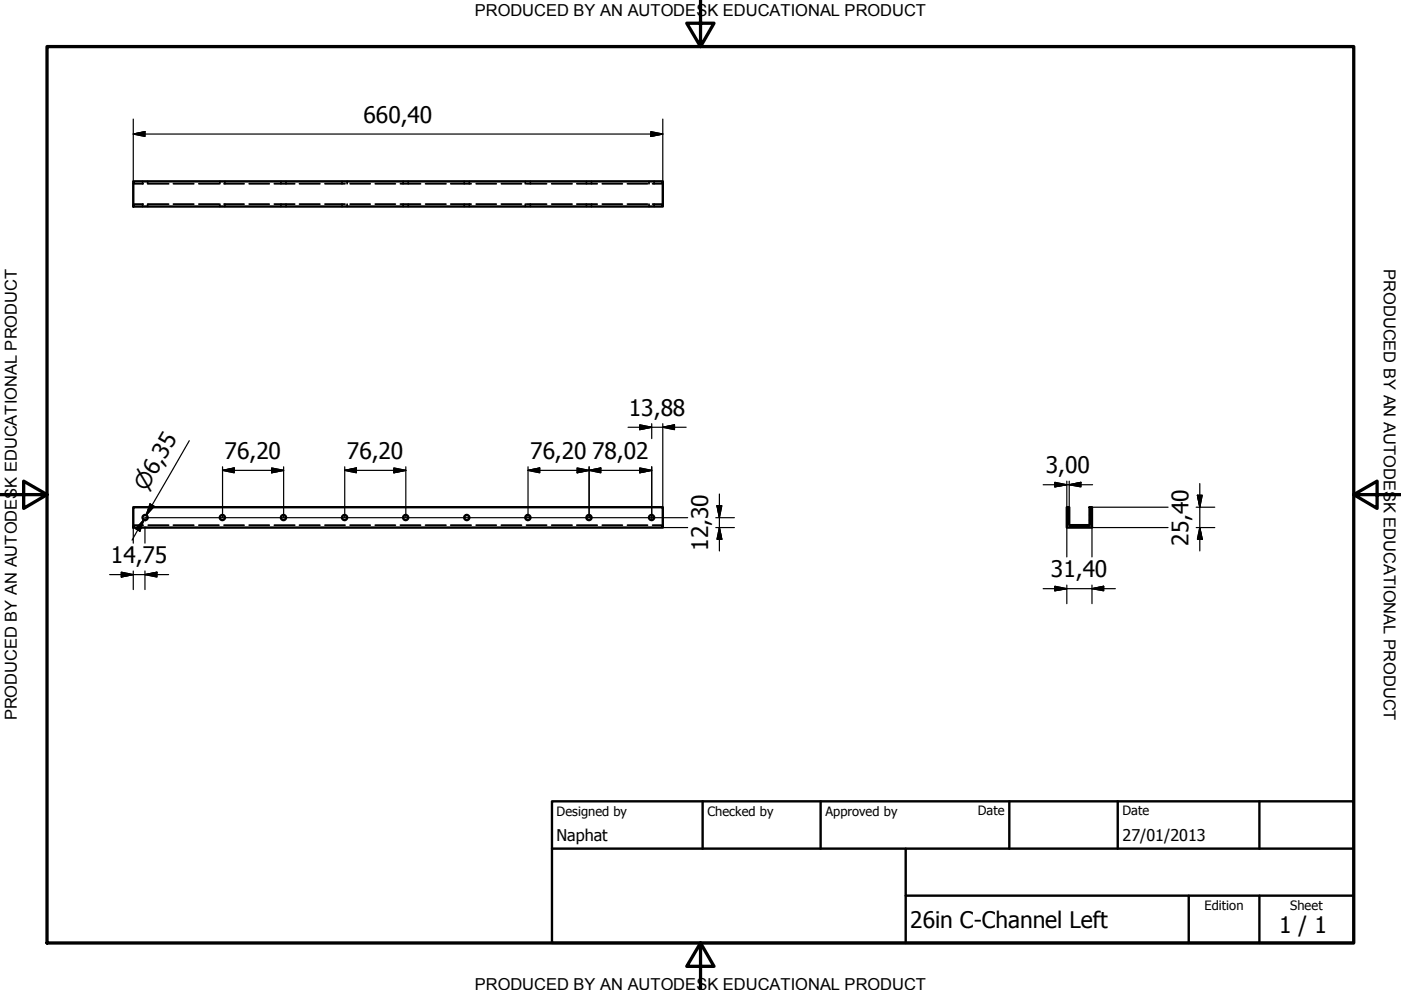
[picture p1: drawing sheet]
<svg xmlns="http://www.w3.org/2000/svg" width="297mm" height="210mm" viewBox="0 0 297 210" stroke-linecap="round" stroke-linejoin="round" font-family="sans-serif">
<!-- layer: Visible (ISO) -->
<g fill="none" stroke="#000" stroke-width=".51">
<path d="M28.3 38.5h112.2v5.3h-112.2zM28.3 107.5h112.2v4.4h-112.2zM226.2 107.5h.5v3.9h4.3v-3.9h.5v4.4h-5.3z"/>
<circle cx="30.8" cy="109.7" r=".54"/>
<circle cx="47.1" cy="109.7" r=".54"/>
<circle cx="60.1" cy="109.7" r=".54"/>
<circle cx="73.1" cy="109.7" r=".54"/>
<circle cx="86" cy="109.7" r=".54"/>
<circle cx="99" cy="109.7" r=".54"/>
<circle cx="111.9" cy="109.7" r=".54"/>
<circle cx="124.9" cy="109.7" r=".54"/>
<circle cx="138.1" cy="109.7" r=".54"/>
</g>
<!-- layer: Hidden (ISO) -->
<g fill="none" stroke="#000" stroke-width=".38">
<path d="M28.3 39h2.1M30.2 38.5v.1M30.2 38.8v.2M31.3 38.5v.1M31.3 38.8v.2M31.4 39h4.4M36.8 39h4.3M42.2 39h4.2M46.6 38.5v.1M46.6 38.8v.2M47.5 39h4.3M47.7 38.5v.1"/>
<path d="M47.7 38.8v.2M52.8 39h4.3M58.2 39h4.3M59.6 38.5v.1M59.6 38.8v.2M60.6 38.5v.1M60.6 38.8v.2M63.5 39h4.3M68.9 39h4.3M72.5 38.5v.1M72.5 38.8v.2M73.6 38.5v.1"/>
<path d="M73.6 38.8v.2M74.2 39h4.3M79.6 39h4.2M84.9 39h4.3M85.5 38.5v.1M85.5 38.8v.2M86.6 38.5v.1M86.6 38.8v.2M90.2 39h4.4M95.6 39h4.3M98.4 38.5v.1M98.4 38.8v.2"/>
<path d="M99.5 38.5v.1M99.5 38.8v.2M101 39h4.2M106.3 39h4.3M111.4 38.5v.1M111.4 38.8v.2M111.6 39h4.3M112.5 38.5v.1M112.5 38.8v.2M117 39h4.3M122.3 39h4.3M124.3 38.5v.1"/>
<path d="M124.3 38.8v.2M125.4 38.5v.1M125.4 38.8v.2M127.7 39h4.3M133 39h4.3M137.6 38.5v.1M137.6 38.8v.2M138.4 39h2.1M138.7 38.5v.1M138.7 38.8v.2M28.3 43.3h2.1M30.2 43.3v.1"/>
<path d="M30.2 43.6v.2M31.3 43.3v.1M31.3 43.6v.2M31.4 43.3h4.4M36.8 43.3h4.3M42.2 43.3h4.2M46.6 43.3v.1M46.6 43.6v.2M47.5 43.3h4.3M47.7 43.3v.1M47.7 43.6v.2M52.8 43.3h4.3"/>
<path d="M58.2 43.3h4.3M59.6 43.3v.1M59.6 43.6v.2M60.6 43.3v.1M60.6 43.6v.2M63.5 43.3h4.3M68.9 43.3h4.3M72.5 43.3v.1M72.5 43.6v.2M73.6 43.3v.1M73.6 43.6v.2M74.2 43.3h4.3"/>
<path d="M79.6 43.3h4.2M84.9 43.3h4.3M85.5 43.3v.1M85.5 43.6v.2M86.6 43.3v.1M86.6 43.6v.2M90.2 43.3h4.4M95.6 43.3h4.3M98.4 43.3v.1M98.4 43.6v.2M99.5 43.3v.1M99.5 43.6v.2"/>
<path d="M101 43.3h4.2M106.3 43.3h4.3M111.4 43.3v.1M111.4 43.6v.2M111.6 43.3h4.3M112.5 43.3v.1M112.5 43.6v.2M117 43.3h4.3M122.3 43.3h4.3M124.3 43.3v.1M124.3 43.6v.2M125.4 43.3v.1"/>
<path d="M125.4 43.6v.2M127.7 43.3h4.3M133 43.3h4.3M137.6 43.3v.1M137.6 43.6v.2M138.4 43.3h2.1M138.7 43.3v.1M138.7 43.6v.2M28.3 111.4h2.1M31.4 111.4h4.4M36.8 111.4h4.3M42.2 111.4h4.2"/>
<path d="M47.5 111.4h4.3M52.8 111.4h4.3M58.2 111.4h4.3M63.5 111.4h4.3M68.9 111.4h4.3M74.2 111.4h4.3M79.6 111.4h4.2M84.9 111.4h4.3M90.2 111.4h4.4M95.6 111.4h4.3M101 111.4h4.2M106.3 111.4h4.3"/>
<path d="M111.6 111.4h4.3M117 111.4h4.3M122.3 111.4h4.3M127.7 111.4h4.3M133 111.4h4.3M138.4 111.4h2.1M226.2 109.2h.1M226.2 110.3h.1M226.5 109.2h.2M226.5 110.3h.2M231 109.2h.1M231 110.3h.1"/>
<path d="M231.3 109.2h.2M231.3 110.3h.2"/>
</g>
<!-- layer: Border (ISO) -->
<path d="M148.5 -.1v10l-2.9-5h5.8l-2.9 5M10 9.9h277v190h-277zM0 104.9h10l-5-2.9v5.8l5-2.9M287 104.9l5 2.9v-5.8l-5 2.9h10M148.5 199.9l2.9 5h-5.8l2.9-5v10" fill="none" stroke="#000" stroke-width=".7"/>
<!-- layer: Title (ISO) -->
<path d="M117 169.9h170v30h-170zM117 179.9h170M149 169.9v10M174 169.9v10M192 179.9v20M214 169.9v10M237 169.9v10M267 169.9v10M192 189.9h95M252 189.9v10M267 189.9v10" fill="none" stroke="#000" stroke-width=".51"/>
<!-- layer: Dimension (ISO) -->
<g fill="none" stroke="#000" stroke-width=".25">
<path d="M28.3 28.4l2.4-.5v1zM28.3 28.4h112.2M28.3 25.2v13.3M138 27.9l2.5 .5-2.5 .5zM140.5 25.2v13.3M40.1 93.4l-9.1 15.9 1.3-2.2M47.2 99.7l2.5-.5v1zM47.2 99.7h12.9M47.2 99v10.8M57.6 99.2l2.5 .5-2.5 .5zM60.1 99v10.8M73.1 99.7l2.5-.5v1z"/>
<path d="M73.1 99.7h12.9M73.1 99v10.8M83.5 99.2l2.5 .5-2.5 .5zM86 99v10.8M112 99.7l2.4-.5v1zM112 99.7h26.2M112 99v10.8M122.4 99.2l2.5 .5-2.5 .5zM124.9 99.7l2.5-.5v1zM124.9 99v10.8M133.2 90.6h12.3M135.6 90.1l2.6 .5-2.6 .5z"/>
<path d="M135.6 99.2l2.6 .5-2.6 .5zM138.2 89.8v3.2M138.2 99v11.3M140.5 90.6l2.5-.5v1zM140.5 89.8v17.7M28.3 111.9v3.3M30.5 110.2l-.8 2.4-.9-.5zM30.5 110.2l-2.5 4.3M30.7 111.7v3.5M31.8 106.8l.9 .6-1.7 1.9zM140.5 111.9h5.3M145.8 109.8h-115.1v.7"/>
<path d="M151.8 111.9h3.9M151.8 109.8h3.9M152 107.2h1l-.5 2.6zM152.5 111.9l.5 2.4h-1zM152.5 104.7v12.1M221.2 102.8h10.4M223.6 102.3l2.6 .5-2.6 .4zM226.2 102v5.5M226.2 111.9v6.2M226.7 102.8l2.5-.5v.9zM226.7 102v5.5M231.5 107.5h16.1"/>
<path d="M247.6 111.9h-16.1v6.2M253.6 107.5h4M253.6 111.9h4M253.9 105h1l-.5 2.5zM254.4 111.9l.5 2.4h-1zM254.4 102.5v14.3M23.2 121.8h12.6M25.7 121.3l2.6 .5-2.6 .5zM28.3 121.1v3.9M30.7 121.8l2.6-.5v1zM30.7 121.1v3.9M221.2 124.8h15.3"/>
<path d="M223.6 124.3l2.6 .5-2.6 .5zM226.2 124.1v3.9M231.5 124.8l2.5-.5v1zM231.5 124.1v3.9"/>
</g>
<g fill="#000" stroke="#000" stroke-width=".25">
<path d="M28.3 28.4l2.4-.5zM28.3 28.4l2.4-.5v1zM138 28.9l2.5-.5zM138 27.9l2.5 .5-2.5 .5zM47.2 99.7l2.5-.5zM47.2 99.7l2.5-.5v1zM73.1 99.7l2.5-.5zM73.1 99.7l2.5-.5v1zM112 99.7l2.4-.5zM112 99.7l2.4-.5v1zM124.9 99.7l2.5-.5zM124.9 99.7l2.5-.5v1z"/>
<path d="M135.6 91.1l2.6-.5zM135.6 90.1l2.6 .5-2.6 .5zM140.5 90.6l2.5-.5zM140.5 90.6l2.5-.5v1zM30.5 110.2l-.8 2.4zM30.5 110.2l-.8 2.4-.9-.5zM31.8 106.8l-.8 2.5zM31.8 106.8l.9 .6-1.7 1.9zM57.6 100.2l2.5-.5zM57.6 99.2l2.5 .5-2.5 .5zM83.5 100.2l2.5-.5zM83.5 99.2l2.5 .5-2.5 .5z"/>
<path d="M122.4 100.2l2.5-.5zM122.4 99.2l2.5 .5-2.5 .5zM135.6 100.2l2.6-.5zM135.6 99.2l2.6 .5-2.6 .5zM152 107.2l.5 2.6zM152 107.2h1l-.5 2.6zM152.5 111.9l.5 2.4zM152.5 111.9l.5 2.4h-1zM223.6 103.2l2.6-.4zM223.6 102.3l2.6 .5-2.6 .4zM226.7 102.8l2.5-.5zM226.7 102.8l2.5-.5v.9z"/>
<path d="M253.9 105l.5 2.5zM253.9 105h1l-.5 2.5zM254.4 111.9l.5 2.4zM254.4 111.9l.5 2.4h-1zM25.7 122.3l2.6-.5zM25.7 121.3l2.6 .5-2.6 .5zM30.7 121.8l2.6-.5zM30.7 121.8l2.6-.5v1zM223.6 125.3l2.6-.5zM223.6 124.3l2.6 .5-2.6 .5zM231.5 124.8l2.5-.5zM231.5 124.8l2.5-.5v1z"/>
</g>
<g font-size="4.8">
<text x="77.1" y="26.1">660,40</text>
<text x="133.3" y="88.2">13,88</text>
<text x="47.6" y="97.3">76,20</text>
<text x="73.5" y="97.3">76,20</text>
<text x="112.4" y="97.3">76,20</text>
<text x="125.5" y="97.3">78,02</text>
<text x="221.7" y="100.4">3,00</text>
<text x="23.5" y="119.4">14,75</text>
<text x="150.1" y="116.7" transform="rotate(-90 150.1 116.7)">12,30</text>
<text x="252" y="115.7" transform="rotate(-90 252 115.7)">25,40</text>
<text x="222.8" y="122.4">31,40</text>
<text x="193" y="196.7">26in C-Channel Left</text>
<text x="271.2" y="197.8">1 / 1</text>
</g>
<text font-size="4.6" x="31.1" y="104.4" transform="rotate(-60 31.1 104.4)">⌀6,35</text>
<g font-size="3.5">
<text x="100.6" y="3.5">PRODUCED BY AN AUTODESK EDUCATIONAL PRODUCT</text>
<text x="293.4" y="57.1" transform="rotate(90 293.4 57.1)">PRODUCED BY AN AUTODESK EDUCATIONAL PRODUCT</text>
<text x="3.6" y="152.8" transform="rotate(-90 3.6 152.8)">PRODUCED BY AN AUTODESK EDUCATIONAL PRODUCT</text>
<text x="100.6" y="209.9">PRODUCED BY AN AUTODESK EDUCATIONAL PRODUCT</text>
</g>
<g font-size="3.4">
<text x="118" y="178.2">Naphat</text>
<text x="238" y="178.3">27/01/2013</text>
</g>
<g font-size="2.7">
<text x="118" y="173">Designed by</text>
<text x="150" y="173">Checked by</text>
<text x="175" y="173">Approved by</text>
<text x="207.3" y="172.9">Date</text>
<text x="238" y="172.9">Date</text>
<text x="255.4" y="193">Edition</text>
<text x="273.6" y="193">Sheet</text>
</g>
</svg>
